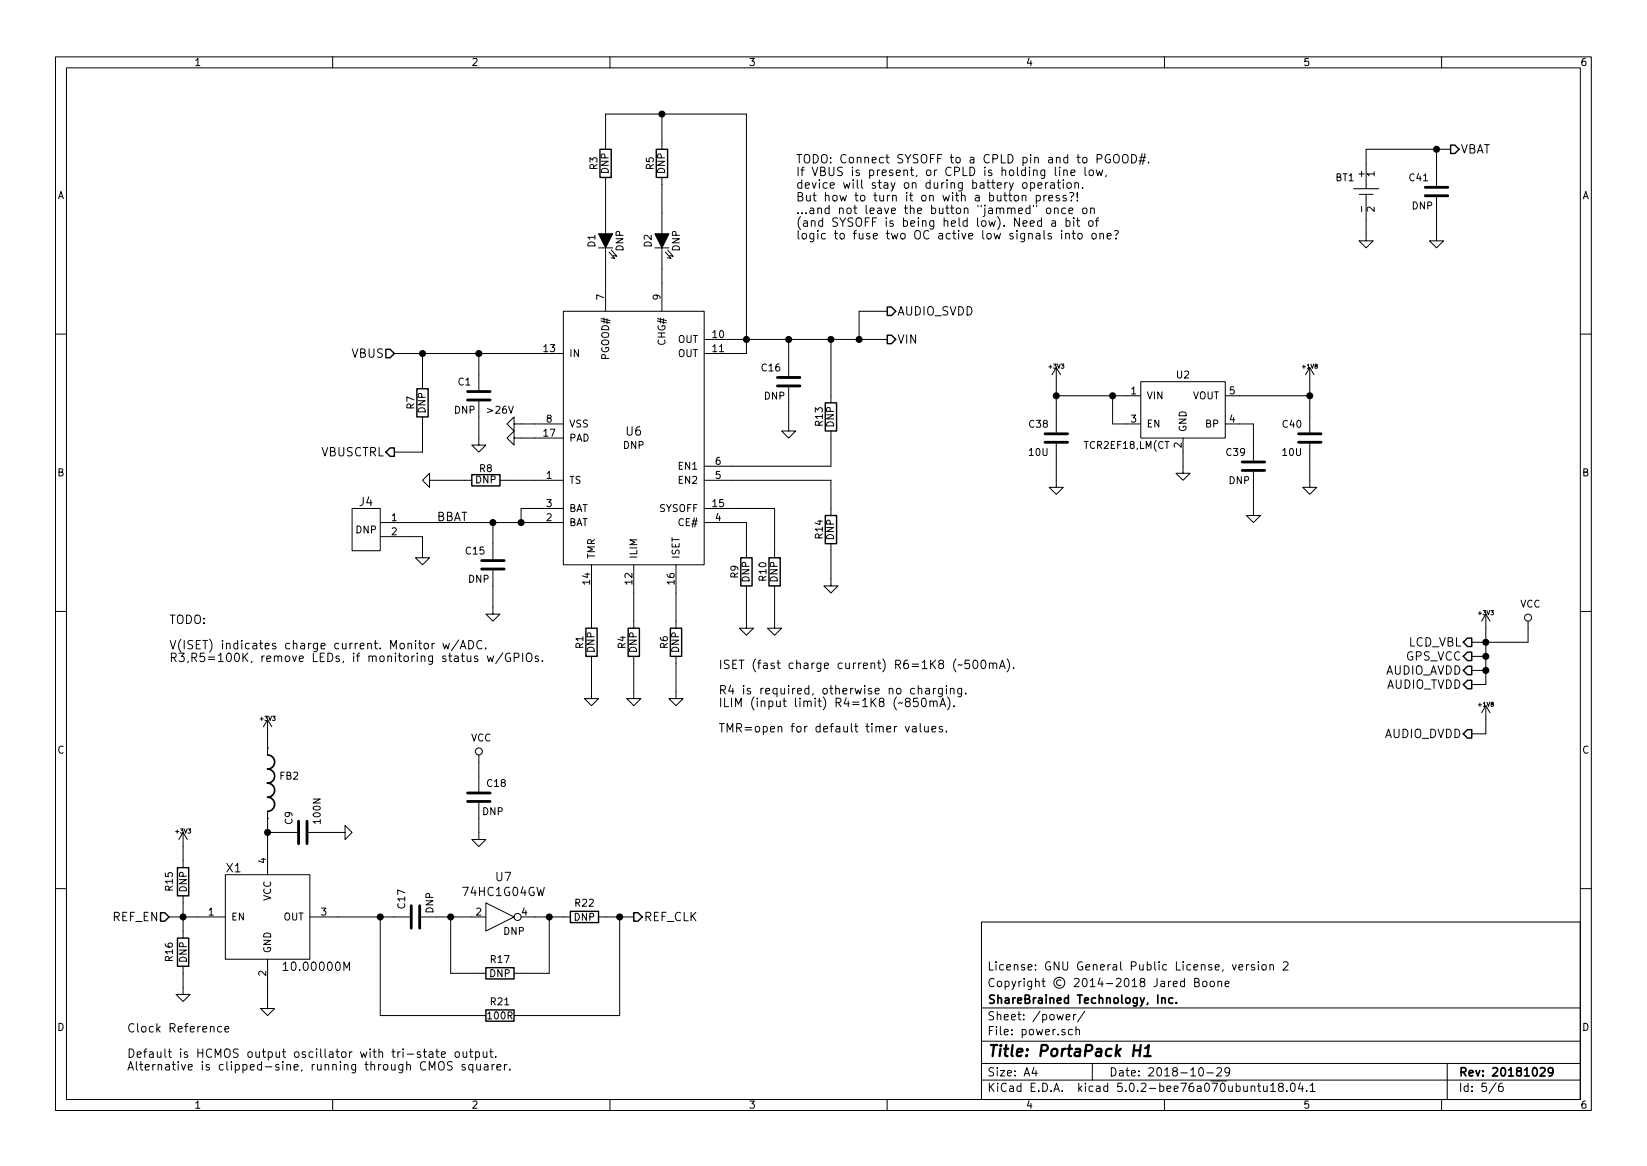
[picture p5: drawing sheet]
EESchema Schematic File Version 4
LIBS:portapack_h1-cache
EELAYER 26 0
EELAYER END
$Descr A4 11693 8268
encoding utf-8
Sheet 5 6
Title "PortaPack H1"
Date "2018-10-29"
Rev "20181029"
Comp "ShareBrained Technology, Inc."
Comment1 "Copyright © 2014-2018 Jared Boone"
Comment2 "License: GNU General Public License, version 2"
Comment3 ""
Comment4 ""
$EndDescr
Text HLabel 10450 4550 0    60   Output ~ 0
LCD_VBL
$Comp
L power:+3V3 #PWR077
U 1 1
P 10550 4450
F 0 "#PWR077" H 10550 4410 30  0001 C CNN
F 1 "+3V3" H 10550 4560 30  0000 C CNN
F 2 "" H 10550 4450 60  0000 C CNN
F 3 "" H 10550 4450 60  0000 C CNN
	1    10550 4450
	1    0    0    -1  
$EndComp
Text HLabel 6300 2200 2    60   Output ~ 0
AUDIO_SVDD
Text HLabel 10450 4750 0    60   Output ~ 0
AUDIO_AVDD
Text HLabel 10450 5200 0    60   Output ~ 0
AUDIO_DVDD
Text HLabel 10450 4850 0    60   Output ~ 0
AUDIO_TVDD
$Comp
L power:+1V8 #PWR078
U 1 1
P 10550 5100
F 0 "#PWR078" H 10550 5240 20  0001 C CNN
F 1 "+1V8" H 10550 5210 30  0000 C CNN
F 2 "" H 10550 5100 60  0000 C CNN
F 3 "" H 10550 5100 60  0000 C CNN
	1    10550 5100
	1    0    0    -1  
$EndComp
$Comp
L regulator:REGULATOR_SOT23_5 U2
U 1 1
P 8400 2900
F 0 "U2" H 8400 3150 50  0000 C CNN
F 1 "TCR2EF18,LM(CT" H 8000 2650 50  0000 C CNN
F 2 "ipc_sot:IPC_SOT23-5P95_275X135L40X40N" H 8400 2900 60  0001 C CNN
F 3 "http://toshiba.semicon-storage.com/ap-en/product/linear/power-supply/detail.TCR2EF18.html" H 8400 2900 60  0001 C CNN
F 4 "Toshiba" H 8400 2900 60  0001 C CNN "Mfr"
F 5 "TCR2EF18,LM(CT" H 8400 2900 60  0001 C CNN "Part"
	1    8400 2900
	1    0    0    -1  
$EndComp
$Comp
L Device:C C38
U 1 1
P 7500 3100
F 0 "C38" H 7550 3200 50  0000 L CNN
F 1 "10U" H 7550 3000 50  0000 L CNN
F 2 "ipc_capc:IPC_CAPC200X125X135L45N" H 7500 3100 60  0001 C CNN
F 3 "" H 7500 3100 60  0000 C CNN
F 4 "Murata" H 7500 3100 60  0001 C CNN "Mfr"
F 5 "GRM21BR61A106KE19" H 7500 3100 60  0001 C CNN "Part"
	1    7500 3100
	-1   0    0    -1  
$EndComp
$Comp
L Device:C C40
U 1 1
P 9300 3100
F 0 "C40" H 9350 3200 50  0000 L CNN
F 1 "10U" H 9350 3000 50  0000 L CNN
F 2 "ipc_capc:IPC_CAPC200X125X135L45N" H 9300 3100 60  0001 C CNN
F 3 "" H 9300 3100 60  0000 C CNN
F 4 "Murata" H 9300 3100 60  0001 C CNN "Mfr"
F 5 "GRM21BR61A106KE19" H 9300 3100 60  0001 C CNN "Part"
	1    9300 3100
	-1   0    0    -1  
$EndComp
$Comp
L power:GND #PWR079
U 1 1
P 8400 3300
F 0 "#PWR079" H 8400 3300 30  0001 C CNN
F 1 "GND" H 8400 3230 30  0001 C CNN
F 2 "" H 8400 3300 60  0000 C CNN
F 3 "" H 8400 3300 60  0000 C CNN
	1    8400 3300
	1    0    0    -1  
$EndComp
$Comp
L power:GND #PWR080
U 1 1
P 7500 3400
F 0 "#PWR080" H 7500 3400 30  0001 C CNN
F 1 "GND" H 7500 3330 30  0001 C CNN
F 2 "" H 7500 3400 60  0000 C CNN
F 3 "" H 7500 3400 60  0000 C CNN
	1    7500 3400
	1    0    0    -1  
$EndComp
$Comp
L power:GND #PWR081
U 1 1
P 9300 3400
F 0 "#PWR081" H 9300 3400 30  0001 C CNN
F 1 "GND" H 9300 3330 30  0001 C CNN
F 2 "" H 9300 3400 60  0000 C CNN
F 3 "" H 9300 3400 60  0000 C CNN
	1    9300 3400
	1    0    0    -1  
$EndComp
$Comp
L Device:C C39
U 1 1
P 8900 3300
F 0 "C39" H 8950 3400 50  0000 L CNN
F 1 "R" H 8950 3200 50  0001 L CNN
F 2 "ipc_capc:IPC_CAPC160X80X90L35N" H 9100 3300 60  0001 C CNN
F 3 "" H 8900 3300 60  0000 C CNN
F 4 "DNP" H 9000 3200 50  0000 C CNN "DNP"
	1    8900 3300
	-1   0    0    -1  
$EndComp
$Comp
L power:GND #PWR082
U 1 1
P 8900 3600
F 0 "#PWR082" H 8900 3600 30  0001 C CNN
F 1 "GND" H 8900 3530 30  0001 C CNN
F 2 "" H 8900 3600 60  0000 C CNN
F 3 "" H 8900 3600 60  0000 C CNN
	1    8900 3600
	1    0    0    -1  
$EndComp
$Comp
L power:+1V8 #PWR083
U 1 1
P 9300 2700
F 0 "#PWR083" H 9300 2840 20  0001 C CNN
F 1 "+1V8" H 9300 2810 30  0000 C CNN
F 2 "" H 9300 2700 60  0000 C CNN
F 3 "" H 9300 2700 60  0000 C CNN
	1    9300 2700
	1    0    0    -1  
$EndComp
$Comp
L power:+3V3 #PWR084
U 1 1
P 7500 2700
F 0 "#PWR084" H 7500 2660 30  0001 C CNN
F 1 "+3V3" H 7500 2810 30  0000 C CNN
F 2 "" H 7500 2700 60  0000 C CNN
F 3 "" H 7500 2700 60  0000 C CNN
	1    7500 2700
	1    0    0    -1  
$EndComp
Text HLabel 2800 2500 0    60   Input ~ 0
VBUS
Text HLabel 2800 3200 0    60   Output ~ 0
VBUSCTRL
Text HLabel 6300 2400 2    60   Output ~ 0
VIN
$Comp
L battery:BATTERY BT1
U 1 1
P 9700 1350
F 0 "BT1" V 9600 1200 50  0000 C CNN
F 1 "BATTERY" V 9800 1150 50  0001 C CNN
F 2 "bat_coin:MPD_BU2032SM-BT-G" H 9700 1350 60  0001 C CNN
F 3 "http://www.memoryprotectiondevices.com/datasheets/BU2032SM-BT-GTR-datasheet.pdf" H 9700 1350 60  0001 C CNN
F 4 "MPD" H 9700 1350 60  0001 C CNN "Mfr"
F 5 "BU2032SM-BT-GTR" H 9700 1350 60  0001 C CNN "Part"
	1    9700 1350
	0    1    1    0   
$EndComp
$Comp
L power:GND #PWR085
U 1 1
P 9700 1650
F 0 "#PWR085" H 9700 1650 30  0001 C CNN
F 1 "GND" H 9700 1580 30  0001 C CNN
F 2 "" H 9700 1650 60  0000 C CNN
F 3 "" H 9700 1650 60  0000 C CNN
	1    9700 1650
	1    0    0    -1  
$EndComp
$Comp
L Device:C C41
U 1 1
P 10200 1350
F 0 "C41" H 10250 1450 50  0000 L CNN
F 1 "10U" H 10250 1250 50  0001 L CNN
F 2 "ipc_capc:IPC_CAPC200X125X135L45N" H 10200 1350 60  0001 C CNN
F 3 "" H 10200 1350 60  0000 C CNN
F 4 "Murata" H 10200 1350 60  0001 C CNN "Mfr"
F 5 "GRM21BR61A106KE19" H 10200 1350 60  0001 C CNN "Part"
F 6 "DNP" H 10300 1250 50  0000 C CNN "DNP"
	1    10200 1350
	-1   0    0    -1  
$EndComp
$Comp
L power:GND #PWR086
U 1 1
P 10200 1650
F 0 "#PWR086" H 10200 1650 30  0001 C CNN
F 1 "GND" H 10200 1580 30  0001 C CNN
F 2 "" H 10200 1650 60  0000 C CNN
F 3 "" H 10200 1650 60  0000 C CNN
	1    10200 1650
	1    0    0    -1  
$EndComp
Text HLabel 10300 1050 2    60   Output ~ 0
VBAT
$Comp
L ti:BQ24075 U6
U 1 1
P 4500 3100
F 0 "U6" H 4500 3150 60  0000 C CNN
F 1 "BQ24075RGT" H 4500 3050 60  0001 C CNN
F 2 "ipc_qfn:IPC_QFN17P50_300X300X100L40X25T160N" H 4600 3350 60  0001 C CNN
F 3 "http://www.ti.com/lit/ds/symlink/bq24075.pdf" H 4600 3350 60  0001 C CNN
F 4 "Texas Instruments" H 4500 3100 60  0001 C CNN "Mfr"
F 5 "BQ24075RGT" H 4500 3100 60  0001 C CNN "Part"
F 6 "DNP" H 4500 3050 50  0000 C CNN "DNP"
	1    4500 3100
	1    0    0    -1  
$EndComp
$Comp
L Device:C C1
U 1 1
P 3400 2800
F 0 "C1" H 3450 2900 50  0000 L CNN
F 1 "1U" H 3450 2700 50  0001 L CNN
F 2 "ipc_capc:IPC_CAPC200X125X135L45N" H 3400 2800 60  0001 C CNN
F 3 "" H 3400 2800 60  0000 C CNN
F 4 "Murata" H 3400 2800 60  0001 C CNN "Mfr"
F 5 "DNP" H 3500 2700 50  0000 C CNN "DNP"
F 6 ">26V" H 3250 2700 50  0000 C CNN "WVDC"
	1    3400 2800
	-1   0    0    -1  
$EndComp
$Comp
L power:GND #PWR087
U 1 1
P 3700 3000
F 0 "#PWR087" H 3700 3000 30  0001 C CNN
F 1 "GND" H 3700 2930 30  0001 C CNN
F 2 "" H 3700 3000 60  0000 C CNN
F 3 "" H 3700 3000 60  0000 C CNN
	1    3700 3000
	0    1    1    0   
$EndComp
$Comp
L power:GND #PWR088
U 1 1
P 3700 3100
F 0 "#PWR088" H 3700 3100 30  0001 C CNN
F 1 "GND" H 3700 3030 30  0001 C CNN
F 2 "" H 3700 3100 60  0000 C CNN
F 3 "" H 3700 3100 60  0000 C CNN
	1    3700 3100
	0    1    1    0   
$EndComp
$Comp
L power:GND #PWR089
U 1 1
P 3400 3100
F 0 "#PWR089" H 3400 3100 30  0001 C CNN
F 1 "GND" H 3400 3030 30  0001 C CNN
F 2 "" H 3400 3100 60  0000 C CNN
F 3 "" H 3400 3100 60  0000 C CNN
	1    3400 3100
	1    0    0    -1  
$EndComp
$Comp
L Device:C C16
U 1 1
P 5600 2700
F 0 "C16" H 5650 2800 50  0000 L CNN
F 1 "4U7" H 5650 2600 50  0001 L CNN
F 2 "ipc_capc:IPC_CAPC200X125X135L45N" H 5600 2700 60  0001 C CNN
F 3 "" H 5600 2700 60  0000 C CNN
F 4 "Murata" H 5600 2700 60  0001 C CNN "Mfr"
F 5 "DNP" H 5700 2600 50  0000 C CNN "DNP"
	1    5600 2700
	-1   0    0    -1  
$EndComp
$Comp
L power:GND #PWR090
U 1 1
P 5600 3000
F 0 "#PWR090" H 5600 3000 30  0001 C CNN
F 1 "GND" H 5600 2930 30  0001 C CNN
F 2 "" H 5600 3000 60  0000 C CNN
F 3 "" H 5600 3000 60  0000 C CNN
	1    5600 3000
	1    0    0    -1  
$EndComp
$Comp
L Device:C C15
U 1 1
P 3500 4000
F 0 "C15" H 3550 4100 50  0000 L CNN
F 1 "4U7" H 3550 3900 50  0001 L CNN
F 2 "ipc_capc:IPC_CAPC200X125X135L45N" H 3500 4000 60  0001 C CNN
F 3 "" H 3500 4000 60  0000 C CNN
F 4 "Murata" H 3500 4000 60  0001 C CNN "Mfr"
F 5 "DNP" H 3600 3900 50  0000 C CNN "DNP"
	1    3500 4000
	-1   0    0    -1  
$EndComp
$Comp
L power:GND #PWR091
U 1 1
P 3500 4300
F 0 "#PWR091" H 3500 4300 30  0001 C CNN
F 1 "GND" H 3500 4230 30  0001 C CNN
F 2 "" H 3500 4300 60  0000 C CNN
F 3 "" H 3500 4300 60  0000 C CNN
	1    3500 4300
	1    0    0    -1  
$EndComp
Wire Wire Line
	10450 4550 10550 4550
Wire Wire Line
	10550 4450 10550 4550
Wire Wire Line
	10550 4750 10450 4750
Connection ~ 10550 4550
Wire Wire Line
	10550 4850 10450 4850
Connection ~ 10550 4750
Wire Wire Line
	10450 5200 10550 5200
Wire Wire Line
	10550 5200 10550 5100
Connection ~ 7900 2800
Wire Wire Line
	7900 3000 7900 2800
Wire Wire Line
	8000 3000 7900 3000
Connection ~ 7500 2800
Wire Wire Line
	7500 2700 7500 2800
Wire Wire Line
	7500 2800 7900 2800
Connection ~ 9300 2800
Wire Wire Line
	8800 3000 8900 3000
Wire Wire Line
	8400 3200 8400 3300
Wire Wire Line
	9300 2700 9300 2800
Wire Wire Line
	8800 2800 9300 2800
Wire Wire Line
	9700 1550 9700 1650
Wire Wire Line
	9700 1050 9700 1150
Wire Wire Line
	9700 1050 10200 1050
Connection ~ 10200 1050
Wire Wire Line
	2800 2500 3000 2500
Wire Wire Line
	3800 3000 3700 3000
Wire Wire Line
	3800 3100 3700 3100
Connection ~ 3400 2500
Wire Wire Line
	5200 2400 5300 2400
Wire Wire Line
	5300 2500 5200 2500
Wire Wire Line
	5300 800  5300 2400
Connection ~ 5300 2400
Connection ~ 5600 2400
Wire Wire Line
	2900 3700 3500 3700
Wire Wire Line
	3800 3600 3700 3600
Wire Wire Line
	3700 3600 3700 3700
Connection ~ 3700 3700
$Comp
L Device:R R1
U 1 1
P 4200 4550
F 0 "R1" V 4280 4550 50  0000 C CNN
F 1 "R" V 4200 4550 50  0001 C CNN
F 2 "ipc_resc:IPC_RESC100X50X40L25N" H 4200 4550 60  0001 C CNN
F 3 "" H 4200 4550 60  0000 C CNN
F 4 "Yageo" V 4200 4550 60  0001 C CNN "Mfr"
F 5 "DNP" V 4200 4550 50  0000 C CNN "DNP"
	1    4200 4550
	-1   0    0    -1  
$EndComp
$Comp
L Device:R R4
U 1 1
P 4500 4550
F 0 "R4" V 4580 4550 50  0000 C CNN
F 1 "1K91" V 4500 4550 50  0001 C CNN
F 2 "ipc_resc:IPC_RESC100X50X40L25N" H 4500 4550 60  0001 C CNN
F 3 "" H 4500 4550 60  0000 C CNN
F 4 "Yageo" V 4500 4550 60  0001 C CNN "Mfr"
F 5 "DNP" V 4500 4550 50  0000 C CNN "DNP"
	1    4500 4550
	-1   0    0    -1  
$EndComp
$Comp
L Device:R R6
U 1 1
P 4800 4550
F 0 "R6" V 4880 4550 50  0000 C CNN
F 1 "1K8" V 4800 4550 50  0001 C CNN
F 2 "ipc_resc:IPC_RESC100X50X40L25N" H 4800 4550 60  0001 C CNN
F 3 "" H 4800 4550 60  0000 C CNN
F 4 "Yageo" V 4800 4550 60  0001 C CNN "Mfr"
F 5 "DNP" V 4800 4550 50  0000 C CNN "DNP"
	1    4800 4550
	-1   0    0    -1  
$EndComp
$Comp
L power:GND #PWR092
U 1 1
P 4800 4900
F 0 "#PWR092" H 4800 4900 30  0001 C CNN
F 1 "GND" H 4800 4830 30  0001 C CNN
F 2 "" H 4800 4900 60  0000 C CNN
F 3 "" H 4800 4900 60  0000 C CNN
	1    4800 4900
	1    0    0    -1  
$EndComp
$Comp
L power:GND #PWR093
U 1 1
P 4500 4900
F 0 "#PWR093" H 4500 4900 30  0001 C CNN
F 1 "GND" H 4500 4830 30  0001 C CNN
F 2 "" H 4500 4900 60  0000 C CNN
F 3 "" H 4500 4900 60  0000 C CNN
	1    4500 4900
	1    0    0    -1  
$EndComp
$Comp
L power:GND #PWR094
U 1 1
P 4200 4900
F 0 "#PWR094" H 4200 4900 30  0001 C CNN
F 1 "GND" H 4200 4830 30  0001 C CNN
F 2 "" H 4200 4900 60  0000 C CNN
F 3 "" H 4200 4900 60  0000 C CNN
	1    4200 4900
	1    0    0    -1  
$EndComp
$Comp
L Device:R R3
U 1 1
P 4300 1150
F 0 "R3" V 4380 1150 50  0000 C CNN
F 1 "1K5" V 4300 1150 50  0001 C CNN
F 2 "ipc_resc:IPC_RESC100X50X40L25N" H 4300 1150 60  0001 C CNN
F 3 "" H 4300 1150 60  0000 C CNN
F 4 "Yageo" V 4300 1150 60  0001 C CNN "Mfr"
F 5 "DNP" V 4300 1150 50  0000 C CNN "DNP"
	1    4300 1150
	-1   0    0    -1  
$EndComp
$Comp
L Device:R R5
U 1 1
P 4700 1150
F 0 "R5" V 4780 1150 50  0000 C CNN
F 1 "1K5" V 4700 1150 50  0001 C CNN
F 2 "ipc_resc:IPC_RESC100X50X40L25N" H 4700 1150 60  0001 C CNN
F 3 "" H 4700 1150 60  0000 C CNN
F 4 "Yageo" V 4700 1150 60  0001 C CNN "Mfr"
F 5 "DNP" V 4700 1150 50  0000 C CNN "DNP"
	1    4700 1150
	-1   0    0    -1  
$EndComp
Wire Wire Line
	4300 800  4700 800 
Connection ~ 4700 800 
Wire Wire Line
	6300 2200 6100 2200
$Comp
L header:HEADER_1X2 J4
U 1 1
P 2600 3750
F 0 "J4" H 2600 3950 60  0000 C CNN
F 1 "HEADER_1X2" H 2600 3550 60  0001 C CNN
F 2 "jst:JST_S2B-PH-SM4-TB" H 2600 3550 60  0001 C CNN
F 3 "http://www.jst-mfg.com/product/pdf/eng/ePH.pdf" H 2600 3550 60  0001 C CNN
F 4 "JST" H 2600 3750 60  0001 C CNN "Mfr"
F 5 "S2B-PH-SM4-TB" H 2600 3750 60  0001 C CNN "Part"
F 6 "DNP" H 2600 3750 50  0000 C CNN "DNP"
	1    2600 3750
	-1   0    0    -1  
$EndComp
$Comp
L Device:R R8
U 1 1
P 3450 3400
F 0 "R8" V 3530 3400 50  0000 C CNN
F 1 "10K" V 3450 3400 50  0001 C CNN
F 2 "ipc_resc:IPC_RESC100X50X40L25N" H 3450 3400 60  0001 C CNN
F 3 "" H 3450 3400 60  0000 C CNN
F 4 "Yageo" V 3450 3400 60  0001 C CNN "Mfr"
F 5 "DNP" V 3450 3400 50  0000 C CNN "DNP"
	1    3450 3400
	0    1    -1   0   
$EndComp
Connection ~ 3500 3700
$Comp
L power:GND #PWR095
U 1 1
P 3000 3900
F 0 "#PWR095" H 3000 3900 30  0001 C CNN
F 1 "GND" H 3000 3830 30  0001 C CNN
F 2 "" H 3000 3900 60  0000 C CNN
F 3 "" H 3000 3900 60  0000 C CNN
	1    3000 3900
	1    0    0    -1  
$EndComp
Wire Wire Line
	2900 3800 3000 3800
Wire Wire Line
	3000 3800 3000 3900
$Comp
L power:GND #PWR096
U 1 1
P 3100 3400
F 0 "#PWR096" H 3100 3400 30  0001 C CNN
F 1 "GND" H 3100 3330 30  0001 C CNN
F 2 "" H 3100 3400 60  0000 C CNN
F 3 "" H 3100 3400 60  0000 C CNN
	1    3100 3400
	0    1    1    0   
$EndComp
Wire Wire Line
	6100 2200 6100 2400
Connection ~ 6100 2400
$Comp
L Device:R R7
U 1 1
P 3000 2850
F 0 "R7" V 3080 2850 50  0000 C CNN
F 1 "0R" V 3000 2850 50  0001 C CNN
F 2 "ipc_resc:IPC_RESC100X50X40L25N" H 3000 2850 60  0001 C CNN
F 3 "" H 3000 2850 60  0000 C CNN
F 4 "Yageo" V 3000 2850 60  0001 C CNN "Mfr"
F 5 "DNP" V 3000 2850 50  0000 C CNN "DNP"
	1    3000 2850
	-1   0    0    -1  
$EndComp
Wire Wire Line
	2800 3200 3000 3200
Connection ~ 3000 2500
$Comp
L Device:R R9
U 1 1
P 5300 4050
F 0 "R9" V 5380 4050 50  0000 C CNN
F 1 "10K" V 5300 4050 50  0001 C CNN
F 2 "ipc_resc:IPC_RESC100X50X40L25N" H 5300 4050 60  0001 C CNN
F 3 "" H 5300 4050 60  0000 C CNN
F 4 "Yageo" V 5300 4050 60  0001 C CNN "Mfr"
F 5 "DNP" V 5300 4050 50  0000 C CNN "DNP"
	1    5300 4050
	-1   0    0    -1  
$EndComp
$Comp
L power:GND #PWR097
U 1 1
P 5300 4400
F 0 "#PWR097" H 5300 4400 30  0001 C CNN
F 1 "GND" H 5300 4330 30  0001 C CNN
F 2 "" H 5300 4400 60  0000 C CNN
F 3 "" H 5300 4400 60  0000 C CNN
	1    5300 4400
	1    0    0    -1  
$EndComp
Wire Wire Line
	5200 3700 5300 3700
$Comp
L Device:R R10
U 1 1
P 5500 4050
F 0 "R10" V 5580 4050 50  0000 C CNN
F 1 "10K" V 5500 4050 50  0001 C CNN
F 2 "ipc_resc:IPC_RESC100X50X40L25N" H 5500 4050 60  0001 C CNN
F 3 "" H 5500 4050 60  0000 C CNN
F 4 "Yageo" V 5500 4050 60  0001 C CNN "Mfr"
F 5 "DNP" V 5500 4050 50  0000 C CNN "DNP"
	1    5500 4050
	-1   0    0    -1  
$EndComp
$Comp
L power:GND #PWR098
U 1 1
P 5500 4400
F 0 "#PWR098" H 5500 4400 30  0001 C CNN
F 1 "GND" H 5500 4330 30  0001 C CNN
F 2 "" H 5500 4400 60  0000 C CNN
F 3 "" H 5500 4400 60  0000 C CNN
	1    5500 4400
	1    0    0    -1  
$EndComp
Wire Wire Line
	5200 3600 5500 3600
$Comp
L Device:R R14
U 1 1
P 5900 3750
F 0 "R14" V 5980 3750 50  0000 C CNN
F 1 "10K" V 5900 3750 50  0001 C CNN
F 2 "ipc_resc:IPC_RESC100X50X40L25N" H 5900 3750 60  0001 C CNN
F 3 "" H 5900 3750 60  0000 C CNN
F 4 "Yageo" V 5900 3750 60  0001 C CNN "Mfr"
F 5 "DNP" V 5900 3750 50  0000 C CNN "DNP"
	1    5900 3750
	-1   0    0    -1  
$EndComp
$Comp
L Device:R R13
U 1 1
P 5900 2950
F 0 "R13" V 5980 2950 50  0000 C CNN
F 1 "10K" V 5900 2950 50  0001 C CNN
F 2 "ipc_resc:IPC_RESC100X50X40L25N" H 5900 2950 60  0001 C CNN
F 3 "" H 5900 2950 60  0000 C CNN
F 4 "Yageo" V 5900 2950 60  0001 C CNN "Mfr"
F 5 "DNP" V 5900 2950 50  0000 C CNN "DNP"
	1    5900 2950
	-1   0    0    -1  
$EndComp
Wire Wire Line
	5200 3300 5900 3300
Wire Wire Line
	5200 3400 5900 3400
$Comp
L power:GND #PWR099
U 1 1
P 5900 4100
F 0 "#PWR099" H 5900 4100 30  0001 C CNN
F 1 "GND" H 5900 4030 30  0001 C CNN
F 2 "" H 5900 4100 60  0000 C CNN
F 3 "" H 5900 4100 60  0000 C CNN
	1    5900 4100
	1    0    0    -1  
$EndComp
Connection ~ 5900 2400
$Comp
L diode:LED D1
U 1 1
P 4300 1700
AR Path="/58F5B932" Ref="D1"  Part="1" 
AR Path="/58CFF3E3/58F5B932" Ref="D1"  Part="1" 
F 0 "D1" H 4300 1800 50  0000 C CNN
F 1 "LED 0603 green" H 4300 1600 50  0001 C CNN
F 2 "ipc_ledc:IPC_LEDC1608X90L40N" H 4300 1700 60  0001 C CNN
F 3 "" H 4300 1700 60  0000 C CNN
F 4 "Kingbright" H 4300 1700 60  0001 C CNN "Mfr"
F 5 "APT1608SGC" H 4300 1700 60  0001 C CNN "Part"
F 6 "DNP" H 4300 1600 50  0000 C CNN "DNP"
	1    4300 1700
	0    -1   1    0   
$EndComp
$Comp
L diode:LED D2
U 1 1
P 4700 1700
AR Path="/58F5BA0B" Ref="D2"  Part="1" 
AR Path="/58CFF3E3/58F5BA0B" Ref="D2"  Part="1" 
F 0 "D2" H 4700 1800 50  0000 C CNN
F 1 "LED 0603 yellow" H 4700 1600 50  0001 C CNN
F 2 "ipc_ledc:IPC_LEDC1608X90L40N" H 4700 1700 60  0001 C CNN
F 3 "" H 4700 1700 60  0000 C CNN
F 4 "Kingbright" H 4700 1700 60  0001 C CNN "Mfr"
F 5 "APT1608SYCK" H 4700 1700 60  0001 C CNN "Part"
F 6 "DNP" H 4700 1600 50  0000 C CNN "DNP"
	1    4700 1700
	0    -1   1    0   
$EndComp
Wire Wire Line
	4700 2000 4700 1900
Wire Wire Line
	4300 2000 4300 1900
Text Label 3100 3700 0    60   ~ 0
BBAT
Text Notes 1200 4700 0    60   ~ 0
TODO:\n\nV(ISET) indicates charge current. Monitor w/ADC.\nR3,R5=100K, remove LEDs, if monitoring status w/GPIOs.
Text Notes 5100 5200 0    60   ~ 0
ISET (fast charge current) R6=1K8 (~~500mA).\n\nR4 is required, otherwise no charging.\nILIM (input limit) R4=1K8 (~~850mA).\n\nTMR=open for default timer values.
Wire Wire Line
	10550 4550 10550 4650
Wire Wire Line
	10550 4750 10550 4850
Wire Wire Line
	7900 2800 8000 2800
Wire Wire Line
	10200 1050 10300 1050
Wire Wire Line
	3400 2500 3800 2500
Wire Wire Line
	5300 2400 5600 2400
Wire Wire Line
	5300 2400 5300 2500
Wire Wire Line
	5600 2400 5900 2400
Wire Wire Line
	3700 3700 3800 3700
Wire Wire Line
	4700 800  5300 800 
Wire Wire Line
	3500 3700 3700 3700
Wire Wire Line
	6100 2400 6300 2400
Wire Wire Line
	3000 2500 3400 2500
Wire Wire Line
	5900 2400 6100 2400
Wire Wire Line
	3000 2500 3000 2700
Wire Wire Line
	3000 3000 3000 3200
Wire Wire Line
	3400 2950 3400 3100
Wire Wire Line
	3400 2500 3400 2650
Wire Wire Line
	3500 3700 3500 3850
Wire Wire Line
	3500 4150 3500 4300
Wire Wire Line
	4200 4200 4200 4400
Wire Wire Line
	4200 4700 4200 4900
Wire Wire Line
	4500 4700 4500 4900
Wire Wire Line
	4500 4200 4500 4400
Wire Wire Line
	4800 4200 4800 4400
Wire Wire Line
	4800 4700 4800 4900
Wire Wire Line
	5300 4200 5300 4400
Wire Wire Line
	5500 4200 5500 4400
Wire Wire Line
	5300 3700 5300 3900
Wire Wire Line
	5500 3600 5500 3900
Wire Wire Line
	5900 3900 5900 4100
Wire Wire Line
	5900 3400 5900 3600
Wire Wire Line
	5900 3100 5900 3300
Wire Wire Line
	5600 2850 5600 3000
Wire Wire Line
	5600 2400 5600 2550
Wire Wire Line
	5900 2400 5900 2800
Wire Wire Line
	4700 1300 4700 1500
Wire Wire Line
	4300 1300 4300 1500
Wire Wire Line
	4300 800  4300 1000
Wire Wire Line
	4700 800  4700 1000
Wire Wire Line
	3100 3400 3300 3400
Wire Wire Line
	3600 3400 3800 3400
Wire Wire Line
	7500 2800 7500 2950
Wire Wire Line
	7500 3250 7500 3400
Wire Wire Line
	8900 3450 8900 3600
Wire Wire Line
	8900 3000 8900 3150
Wire Wire Line
	9300 2800 9300 2950
Wire Wire Line
	9300 3250 9300 3400
Wire Wire Line
	10200 1050 10200 1200
Wire Wire Line
	10200 1500 10200 1650
$Comp
L osc:OSC4 X?
U 1 1
P 1900 6500
AR Path="/53A8C780/5B682C80" Ref="X?"  Part="1" 
AR Path="/58CFF3E3/5B682C80" Ref="X1"  Part="1" 
F 0 "X1" H 1600 6850 60  0000 L CNN
F 1 "10.00000M" H 2500 6150 60  0000 R CNN
F 2 "ipc_osccc:IPC_OSCCC320X250X110L75X100N" H 1900 6500 60  0001 C CNN
F 3 "" H 1900 6500 60  0000 C CNN
F 4 "Jauch" H 1900 6500 50  0001 C CNN "Mfr"
F 5 "O 10.0-JT32C-A-K-3.3-LF" H 1900 6500 50  0001 C CNN "Part"
	1    1900 6500
	1    0    0    -1  
$EndComp
$Comp
L power:GND #PWR?
U 1 1
P 1900 7100
AR Path="/53A8C780/5B682C87" Ref="#PWR?"  Part="1" 
AR Path="/58CFF3E3/5B682C87" Ref="#PWR0103"  Part="1" 
F 0 "#PWR0103" H 1900 7100 30  0001 C CNN
F 1 "GND" H 1900 7030 30  0001 C CNN
F 2 "" H 1900 7100 60  0000 C CNN
F 3 "" H 1900 7100 60  0000 C CNN
	1    1900 7100
	1    0    0    -1  
$EndComp
Wire Wire Line
	1900 7000 1900 7100
Wire Wire Line
	1900 5800 1900 5900
$Comp
L Device:C C?
U 1 1
P 2150 5900
AR Path="/53A8C780/5B682C91" Ref="C?"  Part="1" 
AR Path="/58CFF3E3/5B682C91" Ref="C9"  Part="1" 
F 0 "C9" H 2200 6000 50  0000 L CNN
F 1 "100N" H 2200 5800 50  0000 L CNN
F 2 "ipc_capc:IPC_CAPC100X50X55L25N" H 2150 5900 60  0001 C CNN
F 3 "" H 2150 5900 60  0000 C CNN
F 4 "Murata" H 2150 5900 60  0001 C CNN "Mfr"
F 5 "GRM155R61A104KA01" H 2150 5900 60  0001 C CNN "Part"
	1    2150 5900
	0    -1   -1   0   
$EndComp
Wire Wire Line
	1900 5900 2000 5900
Connection ~ 1900 5900
Wire Wire Line
	1900 5900 1900 6000
$Comp
L power:GND #PWR?
U 1 1
P 2400 5900
AR Path="/53A8C780/5B682C9B" Ref="#PWR?"  Part="1" 
AR Path="/58CFF3E3/5B682C9B" Ref="#PWR0104"  Part="1" 
F 0 "#PWR0104" H 2400 5900 30  0001 C CNN
F 1 "GND" H 2400 5830 30  0001 C CNN
F 2 "" H 2400 5900 60  0000 C CNN
F 3 "" H 2400 5900 60  0000 C CNN
	1    2400 5900
	0    -1   -1   0   
$EndComp
Wire Wire Line
	2300 5900 2400 5900
$Comp
L Device:R R?
U 1 1
P 4150 6500
AR Path="/53A8C780/5B682CA2" Ref="R?"  Part="1" 
AR Path="/58CFF3E3/5B682CA2" Ref="R22"  Part="1" 
F 0 "R22" V 4050 6500 50  0000 C CNN
F 1 "33R" V 4034 6500 50  0001 C CNN
F 2 "ipc_resc:IPC_RESC100X50X40L25N" V 4080 6500 50  0001 C CNN
F 3 "~" H 4150 6500 50  0001 C CNN
F 4 "DNP" V 4150 6500 50  0000 C CNN "DNP"
	1    4150 6500
	0    1    1    0   
$EndComp
$Comp
L Device:R R?
U 1 1
P 3550 6900
AR Path="/53A8C780/5B682CA9" Ref="R?"  Part="1" 
AR Path="/58CFF3E3/5B682CA9" Ref="R17"  Part="1" 
F 0 "R17" V 3450 6900 50  0000 C CNN
F 1 "1M" V 3434 6900 50  0001 C CNN
F 2 "ipc_resc:IPC_RESC100X50X40L25N" V 3480 6900 50  0001 C CNN
F 3 "~" H 3550 6900 50  0001 C CNN
F 4 "DNP" V 3550 6900 50  0000 C CNN "DNP"
	1    3550 6900
	0    1    1    0   
$EndComp
Wire Wire Line
	3200 6500 3200 6900
Wire Wire Line
	3200 6900 3400 6900
Wire Wire Line
	3200 6500 3350 6500
Wire Wire Line
	3700 6900 3900 6900
Wire Wire Line
	3900 6900 3900 6500
Connection ~ 3900 6500
Wire Wire Line
	3900 6500 4000 6500
Connection ~ 3200 6500
Wire Wire Line
	2400 6500 2700 6500
$Comp
L Device:C C?
U 1 1
P 2950 6500
AR Path="/53A8C780/5B682CB9" Ref="C?"  Part="1" 
AR Path="/58CFF3E3/5B682CB9" Ref="C17"  Part="1" 
F 0 "C17" H 3000 6600 50  0000 L CNN
F 1 "1N" H 3000 6400 50  0001 L CNN
F 2 "ipc_capc:IPC_CAPC100X50X55L25N" H 2950 6500 60  0001 C CNN
F 3 "" H 2950 6500 60  0000 C CNN
F 4 "DNP" H 3050 6400 50  0000 C CNN "DNP"
	1    2950 6500
	0    -1   -1   0   
$EndComp
Wire Wire Line
	3100 6500 3200 6500
Wire Wire Line
	4500 6500 4400 6500
$Comp
L logic:74HC1G04GW U?
U 1 1
P 3550 6500
AR Path="/53A8C780/5B682CC3" Ref="U?"  Part="1" 
AR Path="/58CFF3E3/5B682CC3" Ref="U7"  Part="1" 
F 0 "U7" H 3575 6787 60  0000 C CNN
F 1 "74HC1G04GW" H 3575 6681 60  0000 C CNN
F 2 "ipc_sot:IPC_SOT23-5P65_212X110L33X22N" H 3550 6500 60  0001 C CNN
F 3 "" H 3550 6500 60  0001 C CNN
F 4 "DNP" H 3650 6400 50  0000 C CNN "DNP"
	1    3550 6500
	1    0    0    -1  
$EndComp
Wire Wire Line
	3800 6500 3900 6500
$Comp
L passive:FBEAD FB?
U 1 1
P 1900 5550
AR Path="/53A8C780/5B682CCB" Ref="FB?"  Part="1" 
AR Path="/58CFF3E3/5B682CCB" Ref="FB2"  Part="1" 
F 0 "FB2" V 1848 5631 50  0000 L CNN
F 1 "FBEAD" V 1939 5631 50  0001 L CNN
F 2 "ipc_beadc:IPC_BEADC160X80X95L40N" H 1900 5550 60  0001 C CNN
F 3 "" H 1900 5550 60  0000 C CNN
F 4 "Murata" V 1900 5550 50  0001 C CNN "Mfr"
F 5 "BLM18HE152SN1D" V 1900 5550 50  0001 C CNN "Part"
	1    1900 5550
	0    1    1    0   
$EndComp
Wire Wire Line
	1900 5300 1900 5200
$Comp
L Device:R R?
U 1 1
P 3550 7200
AR Path="/53A8C780/5B682CD3" Ref="R?"  Part="1" 
AR Path="/58CFF3E3/5B682CD3" Ref="R21"  Part="1" 
F 0 "R21" V 3450 7200 50  0000 C CNN
F 1 "100R" V 3550 7200 50  0000 C CNN
F 2 "ipc_resc:IPC_RESC100X50X40L25N" V 3480 7200 50  0001 C CNN
F 3 "~" H 3550 7200 50  0001 C CNN
F 4 "Yageo" V 3550 7200 50  0001 C CNN "Mfr"
F 5 "RC0402FR-07100RL" V 3550 7200 50  0001 C CNN "Part"
	1    3550 7200
	0    1    1    0   
$EndComp
Wire Wire Line
	4400 6500 4400 7200
Wire Wire Line
	4400 7200 3700 7200
Connection ~ 4400 6500
Wire Wire Line
	4400 6500 4300 6500
Wire Wire Line
	2700 6500 2700 7200
Wire Wire Line
	2700 7200 3400 7200
Connection ~ 2700 6500
Wire Wire Line
	2700 6500 2800 6500
$Comp
L power:+3V3 #PWR?
U 1 1
P 1900 5200
AR Path="/53A8C780/5B682CE2" Ref="#PWR?"  Part="1" 
AR Path="/58CFF3E3/5B682CE2" Ref="#PWR0102"  Part="1" 
F 0 "#PWR0102" H 1900 5160 30  0001 C CNN
F 1 "+3V3" H 1900 5310 30  0000 C CNN
F 2 "" H 1900 5200 60  0000 C CNN
F 3 "" H 1900 5200 60  0000 C CNN
	1    1900 5200
	1    0    0    -1  
$EndComp
Wire Wire Line
	1400 6500 1300 6500
Text HLabel 4500 6500 2    60   Output ~ 0
REF_CLK
Text HLabel 1200 6500 0    60   Input ~ 0
REF_EN
$Comp
L power:VCC #PWR0107
U 1 1
P 10850 4450
F 0 "#PWR0107" H 10850 4300 50  0001 C CNN
F 1 "VCC" H 10867 4623 50  0000 C CNN
F 2 "" H 10850 4450 50  0001 C CNN
F 3 "" H 10850 4450 50  0001 C CNN
	1    10850 4450
	1    0    0    -1  
$EndComp
Wire Wire Line
	10850 4450 10850 4550
Wire Wire Line
	10850 4550 10550 4550
$Comp
L Device:C C?
U 1 1
P 3400 5650
AR Path="/53A8C780/5B697E1B" Ref="C?"  Part="1" 
AR Path="/58CFF3E3/5B697E1B" Ref="C18"  Part="1" 
F 0 "C18" H 3450 5750 50  0000 L CNN
F 1 "100N" H 3450 5550 50  0001 L CNN
F 2 "ipc_capc:IPC_CAPC100X50X55L25N" H 3400 5650 60  0001 C CNN
F 3 "" H 3400 5650 60  0000 C CNN
F 4 "Murata" H 3400 5650 60  0001 C CNN "Mfr"
F 5 "GRM155R61A104KA01" H 3400 5650 60  0001 C CNN "Part"
F 6 "DNP" H 3500 5550 50  0000 C CNN "DNP"
	1    3400 5650
	1    0    0    -1  
$EndComp
$Comp
L power:VCC #PWR0105
U 1 1
P 3400 5400
F 0 "#PWR0105" H 3400 5250 50  0001 C CNN
F 1 "VCC" H 3417 5573 50  0000 C CNN
F 2 "" H 3400 5400 50  0001 C CNN
F 3 "" H 3400 5400 50  0001 C CNN
	1    3400 5400
	1    0    0    -1  
$EndComp
$Comp
L power:GND #PWR?
U 1 1
P 3400 5900
AR Path="/53A8C780/5B6980A9" Ref="#PWR?"  Part="1" 
AR Path="/58CFF3E3/5B6980A9" Ref="#PWR0106"  Part="1" 
F 0 "#PWR0106" H 3400 5900 30  0001 C CNN
F 1 "GND" H 3400 5830 30  0001 C CNN
F 2 "" H 3400 5900 60  0000 C CNN
F 3 "" H 3400 5900 60  0000 C CNN
	1    3400 5900
	1    0    0    -1  
$EndComp
Wire Wire Line
	3400 5900 3400 5800
Wire Wire Line
	3400 5500 3400 5400
Text Notes 900  7600 0    60   ~ 0
Clock Reference\n\nDefault is HCMOS output oscillator with tri-state output.\nAlternative is clipped-sine, running through CMOS squarer.
$Comp
L Device:R R?
U 1 1
P 1300 6750
AR Path="/53A8C780/5B6D148B" Ref="R?"  Part="1" 
AR Path="/58CFF3E3/5B6D148B" Ref="R16"  Part="1" 
F 0 "R16" V 1200 6750 50  0000 C CNN
F 1 "10K" V 1184 6750 50  0001 C CNN
F 2 "ipc_resc:IPC_RESC100X50X40L25N" V 1230 6750 50  0001 C CNN
F 3 "~" H 1300 6750 50  0001 C CNN
F 4 "DNP" V 1300 6750 50  0000 C CNN "DNP"
	1    1300 6750
	1    0    0    -1  
$EndComp
$Comp
L power:GND #PWR?
U 1 1
P 1300 7000
AR Path="/53A8C780/5B6D1597" Ref="#PWR?"  Part="1" 
AR Path="/58CFF3E3/5B6D1597" Ref="#PWR0100"  Part="1" 
F 0 "#PWR0100" H 1300 7000 30  0001 C CNN
F 1 "GND" H 1300 6930 30  0001 C CNN
F 2 "" H 1300 7000 60  0000 C CNN
F 3 "" H 1300 7000 60  0000 C CNN
	1    1300 7000
	1    0    0    -1  
$EndComp
Wire Wire Line
	1300 6500 1300 6600
Connection ~ 1300 6500
Wire Wire Line
	1300 6500 1200 6500
Wire Wire Line
	1300 6900 1300 7000
$Comp
L Device:R R?
U 1 1
P 1300 6250
AR Path="/53A8C780/5B6E2EB4" Ref="R?"  Part="1" 
AR Path="/58CFF3E3/5B6E2EB4" Ref="R15"  Part="1" 
F 0 "R15" V 1200 6250 50  0000 C CNN
F 1 "10K" V 1184 6250 50  0001 C CNN
F 2 "ipc_resc:IPC_RESC100X50X40L25N" V 1230 6250 50  0001 C CNN
F 3 "~" H 1300 6250 50  0001 C CNN
F 4 "DNP" V 1300 6250 50  0000 C CNN "DNP"
	1    1300 6250
	1    0    0    -1  
$EndComp
Wire Wire Line
	1300 6000 1300 6100
Wire Wire Line
	1300 6400 1300 6500
$Comp
L power:+3V3 #PWR?
U 1 1
P 1300 6000
AR Path="/53A8C780/5B62BBF5" Ref="#PWR?"  Part="1" 
AR Path="/58CFF3E3/5B62BBF5" Ref="#PWR0101"  Part="1" 
F 0 "#PWR0101" H 1300 5960 30  0001 C CNN
F 1 "+3V3" H 1300 6110 30  0000 C CNN
F 2 "" H 1300 6000 60  0000 C CNN
F 3 "" H 1300 6000 60  0000 C CNN
	1    1300 6000
	1    0    0    -1  
$EndComp
Text Notes 5650 1700 0    60   ~ 0
TODO: Connect SYSOFF to a CPLD pin and to PGOOD#.\nIf VBUS is present, or CPLD is holding line low,\ndevice will stay on during battery operation.\nBut how to turn it on with a button press?!\n...and not leave the button "jammed" once on\n(and SYSOFF is being held low). Need a bit of\nlogic to fuse two OC active low signals into one?
Text HLabel 10450 4650 0    60   Output ~ 0
GPS_VCC
Wire Wire Line
	10450 4650 10550 4650
Connection ~ 10550 4650
Wire Wire Line
	10550 4650 10550 4750
$EndSCHEMATC
